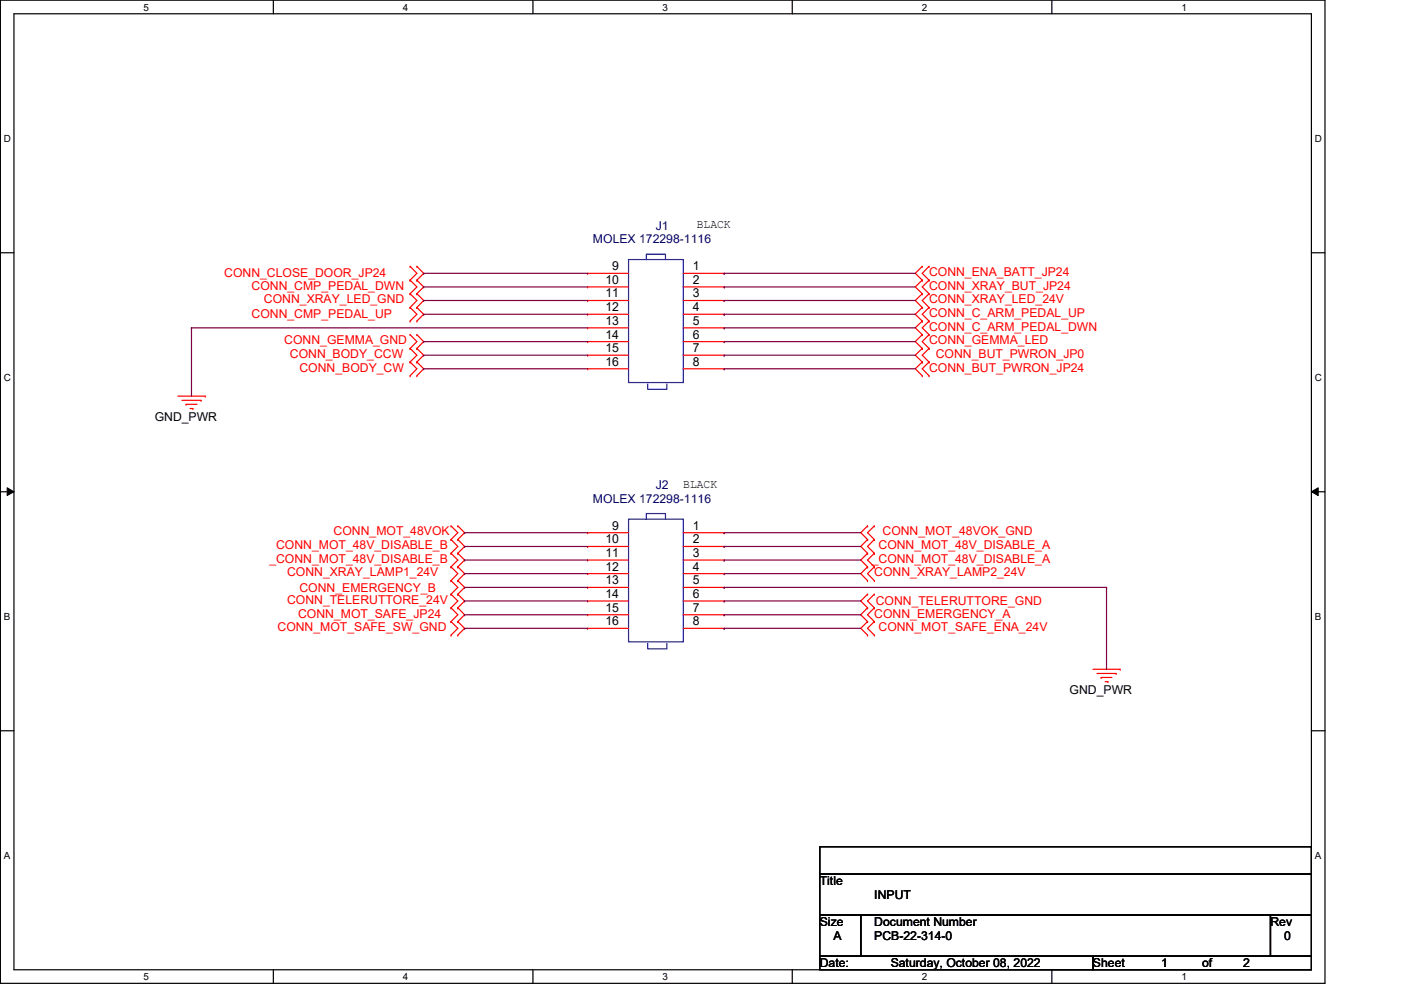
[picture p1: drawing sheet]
<svg xmlns="http://www.w3.org/2000/svg" width="297mm" height="210mm" viewBox="0 0 297 210" stroke-linecap="round" stroke-linejoin="round" font-family="sans-serif">
<path d="M.1 0h280.8v208.5h-280.8zM3 2.9h275v202.7h-275z" fill="none" stroke="#000" stroke-width=".25"/>
<g fill="#fff">
<path d="M30.4 .3h1.2v2.4h-1.2z"/>
<path d="M30.4 205.9h1.2v2.3h-1.2z"/>
</g>
<path d="M58 0v2.9M58 205.6v2.9" fill="none" stroke="#000" stroke-width=".25"/>
<g fill="#fff">
<path d="M85.4 .3h1.2v2.4h-1.2z"/>
<path d="M85.4 205.9h1.2v2.3h-1.2z"/>
</g>
<path d="M113 0v2.9M113 205.6v2.9" fill="none" stroke="#000" stroke-width=".25"/>
<g fill="#fff">
<path d="M140.5 .3h1.1v2.4h-1.1z"/>
<path d="M140.5 205.9h1.1v2.3h-1.1z"/>
</g>
<path d="M168 0v2.9M168 205.6v2.9" fill="none" stroke="#000" stroke-width=".25"/>
<g fill="#fff">
<path d="M195.4 .3h1.2v2.4h-1.2z"/>
<path d="M195.4 205.9h1.2v2.3h-1.2z"/>
</g>
<path d="M223 0v2.9M223 205.6v2.9" fill="none" stroke="#000" stroke-width=".25"/>
<g fill="#fff">
<path d="M250.5 .3h1.1v2.4h-1.1z"/>
<path d="M250.5 205.9h1.1v2.3h-1.1z"/>
<path d="M.8 28.2h1.5v2.4h-1.5z"/>
<path d="M278.8 28.2h1.4v2.4h-1.4z"/>
<path d="M.8 78.9h1.5v2.3h-1.5z"/>
<path d="M278.8 78.9h1.4v2.3h-1.4z"/>
</g>
<path d="M.1 53.6h2.9M278 53.6h2.9" fill="none" stroke="#000" stroke-width=".25"/>
<g fill="#fff">
<path d="M.8 129.6h1.4v2.3h-1.4z"/>
<path d="M278.8 129.6h1.3v2.3h-1.3z"/>
</g>
<path d="M.1 104.3h2.9M278 104.3h2.9" fill="none" stroke="#000" stroke-width=".25"/>
<path d="M1.5 103.4l1.5 .9-1.5 .8zM278 104.3l1.5-.9v1.7z" fill="#000"/>
<path d="M1.5 103.4l1.5 .9-1.5 .8zM278 104.3l1.5-.9v1.7z" fill="none" stroke="#000" stroke-width=".21"/>
<g fill="#fff">
<path d="M.8 180.3h1.4v2.3h-1.4z"/>
<path d="M278.8 180.3h1.3v2.3h-1.3z"/>
</g>
<path d="M.1 154.9h2.9M278 154.9h2.9M173.8 179.5h104.2v5.8h-104.2zM173.8 185.3h104.2v8.7h-104.2zM173.8 194h8.7v8.7h-8.7zM182.5 194h86.9v8.7h-86.9zM269.4 194h8.6v8.7h-8.6zM173.8 202.7h57.9v2.9h-57.9zM231.7 202.7h46.3v2.9h-46.3z" fill="none" stroke="#000" stroke-width=".25"/>
<g fill="none" stroke="#f00" stroke-width=".25">
<path d="M86.9 59.4h.1M86.9 56.5h.1M86.9 56.5l1.5 1.5-1.5 1.4M86.9 59.4l1.5 1.4-1.5 1.5M88.4 56.5h.1M88.4 59.4h.1M88.4 56.5l1.4 1.5-1.4 1.4M88.4 59.4l1.4 1.4-1.4 1.5M124.6 58h.1M124.6 58h8.7M144.9 58h8.6M153.5 58h.1"/>
<path d="M195.5 59.4h.1M195.5 56.5h.1M195.5 56.5l-1.4 1.5 1.4 1.4M195.5 59.4l-1.4 1.4 1.4 1.5M197 56.5h.1M197 59.4h.1M197 56.5l-1.5 1.5 1.5 1.4M197 59.4l-1.5 1.4 1.5 1.5M86.9 62.3h.1M86.9 65.2h.1M86.9 68.1h.1M86.9 73.9h.1"/>
<path d="M86.9 71h.1M86.9 76.8h.1M86.9 79.7h.1M86.9 62.3l1.5 1.4-1.5 1.5M86.9 65.2l1.5 1.4-1.5 1.5M86.9 71l1.5 1.4-1.5 1.5M86.9 73.9l1.5 1.4-1.5 1.5M86.9 76.8l1.5 1.4-1.5 1.5M88.4 62.3h.1M88.4 65.2h.1M88.4 68.1h.1M88.4 71h.1"/>
<path d="M88.4 73.9h.1M88.4 76.8h.1M88.4 79.7h.1M88.4 62.3l1.4 1.4-1.4 1.5M88.4 65.2l1.4 1.4-1.4 1.5M88.4 71l1.4 1.4-1.4 1.5M88.4 73.9l1.4 1.4-1.4 1.5M88.4 76.8l1.4 1.4-1.4 1.5M124.6 63.7h.1M124.6 69.5h.1M124.6 75.3h.1M124.6 60.8h.1"/>
<path d="M124.6 66.6h.1M124.6 72.4h.1M124.6 78.2h.1M124.6 63.7h8.7M124.6 69.5h8.7M124.6 75.3h8.7M124.6 60.8h8.7M124.6 66.6h8.7M124.6 72.4h8.7M124.6 78.2h8.7M144.9 63.7h8.6M144.9 69.5h8.6"/>
<path d="M144.9 75.3h8.6M144.9 60.8h8.6M144.9 66.6h8.6M144.9 72.4h8.6M144.9 78.2h8.6M153.5 63.7h.1M153.5 69.5h.1M153.5 75.3h.1M153.5 60.8h.1M153.5 66.6h.1M153.5 72.4h.1M153.5 78.2h.1"/>
<path d="M195.5 62.3h.1M195.5 65.2h.1M195.5 68.1h.1M195.5 71h.1M195.5 73.9h.1M195.5 76.8h.1M195.5 79.7h.1M195.5 62.3l-1.4 1.4 1.4 1.5M195.5 65.2l-1.4 1.4 1.4 1.5M195.5 68.1l-1.4 1.4 1.4 1.5M195.5 71l-1.4 1.4 1.4 1.5M195.5 73.9l-1.4 1.4 1.4 1.5"/>
<path d="M195.5 76.8l-1.4 1.4 1.4 1.5M197 62.3h.1M197 65.2h.1M197 68.1h.1M197 71h.1M197 73.9h.1M197 76.8h.1M197 79.7h.1M197 62.3l-1.5 1.4 1.5 1.5M197 65.2l-1.5 1.4 1.5 1.5M197 68.1l-1.5 1.4 1.5 1.5M197 71l-1.5 1.4 1.5 1.5"/>
<path d="M197 73.9l-1.5 1.4 1.5 1.5M197 76.8l-1.5 1.4 1.5 1.5M37.7 84h5.8M38.6 84.9h4M39.5 85.7h.1M39.5 85.7h2.3M40.3 86.6h.6M40.9 86.6h.1M42.6 84.9h.1M43.5 84h.1M95.6 114.4h.1M95.6 111.5h.1"/>
<path d="M95.6 117.3h.1M95.6 111.5l1.5 1.4-1.5 1.5M95.6 114.4l1.5 1.5-1.5 1.4M95.6 117.3l1.5 1.4-1.5 1.5M97.1 111.5h.1M97.1 114.4h.1M97.1 117.3h.1M97.1 111.5l1.4 1.4-1.4 1.5M97.1 114.4l1.4 1.5-1.4 1.4M97.1 117.3l1.4 1.4-1.4 1.5M124.6 112.9h.1M124.6 118.7h.1"/>
<path d="M124.6 115.9h.1M124.6 112.9h8.7M124.6 118.7h8.7M124.6 115.9h8.7M144.9 112.9h8.6M144.9 118.7h8.6M144.9 115.9h8.6M153.5 112.9h.1M153.5 118.7h.1M153.5 115.9h.1M183.9 114.4h.1M183.9 111.5h.1"/>
<path d="M183.9 117.3h.1M183.9 111.5l-1.4 1.4 1.4 1.5M183.9 114.4l-1.4 1.5 1.4 1.4M183.9 117.3l-1.4 1.4 1.4 1.5M185.4 111.5h.1M185.4 114.4h.1M185.4 117.3h.1M185.4 111.5l-1.5 1.4 1.5 1.5M185.4 114.4l-1.5 1.5 1.5 1.4M185.4 117.3l-1.5 1.4 1.5 1.5M95.6 120.2h.1M95.6 123.1h.1"/>
<path d="M95.6 126h.1M95.6 128.9h.1M95.6 131.8h.1M95.6 134.7h.1M95.6 120.2l1.5 1.4-1.5 1.5M95.6 123.1l1.5 1.4-1.5 1.5M95.6 126l1.5 1.4-1.5 1.5M95.6 128.9l1.5 1.4-1.5 1.5M95.6 131.8l1.5 1.4-1.5 1.5M97.1 120.2h.1M97.1 123.1h.1M97.1 126h.1"/>
<path d="M97.1 128.9h.1M97.1 131.8h.1M97.1 134.7h.1M97.1 120.2l1.4 1.4-1.4 1.5M97.1 123.1l1.4 1.4-1.4 1.5M97.1 126l1.4 1.4-1.4 1.5M97.1 128.9l1.4 1.4-1.4 1.5M97.1 131.8l1.4 1.4-1.4 1.5M124.6 124.5h.1M124.6 130.3h.1M124.6 121.6h.1M124.6 127.4h.1"/>
<path d="M124.6 133.2h.1M124.6 124.5h8.7M124.6 130.3h8.7M124.6 121.6h8.7M124.6 127.4h8.7M124.6 133.2h8.7M144.9 124.5h8.6M144.9 130.3h8.6M144.9 121.6h8.6M144.9 127.4h8.6M144.9 133.2h8.6M153.5 124.5h.1"/>
<path d="M153.5 130.3h.1M153.5 121.6h.1M153.5 127.4h.1M153.5 133.2h.1M183.9 120.2h.1M183.9 123.1h.1M183.9 126h.1M183.9 128.9h.1M183.9 131.8h.1M183.9 134.7h.1M183.9 120.2l-1.4 1.4 1.4 1.5M183.9 126l-1.4 1.4 1.4 1.5"/>
<path d="M183.9 128.9l-1.4 1.4 1.4 1.5M183.9 131.8l-1.4 1.4 1.4 1.5M185.4 120.2h.1M185.4 123.1h.1M185.4 128.9h.1M185.4 126h.1M185.4 131.8h.1M185.4 134.7h.1M185.4 120.2l-1.5 1.4 1.5 1.5M185.4 126l-1.5 1.4 1.5 1.5M185.4 128.9l-1.5 1.4 1.5 1.5M185.4 131.8l-1.5 1.4 1.5 1.5"/>
<path d="M231.7 141.9h5.8M232.6 142.8h4M233.5 143.6h.1M233.5 143.6h2.3M234.3 144.5h.6M234.9 144.5h.1M236.6 142.8h.1M237.5 141.9h.1"/>
</g>
<path d="M133.3 55h11.6v26.1h-11.6zM137 55v-1.1h4.1v1.1M137.3 81.4v1.1h4.1v-1.1M133.3 110.1h11.6v26h-11.6zM137 110.1v-1.2h4.1v1.2M137.3 136.4v1.2h4.1v-1.2" fill="none" stroke="#00f" stroke-width=".25"/>
<g fill="none" stroke="#800040" stroke-width=".25">
<path d="M89.8 58h.1M89.8 58h34.8M153.5 58h.1M153.5 58h40.6M40.6 69.5h.1M40.6 69.5v14.5M40.6 69.5h84M89.8 60.8h.1M89.8 63.7h.1M89.8 66.6h.1M89.8 72.4h.1M89.8 75.3h.1"/>
<path d="M89.8 78.2h.1M89.8 60.8h34.8M89.8 63.7h34.8M89.8 66.6h34.8M89.8 72.4h34.8M89.8 75.3h34.8M89.8 78.2h34.8M153.5 60.8h.1M153.5 63.7h.1M153.5 66.6h.1M153.5 69.5h.1M153.5 72.4h.1"/>
<path d="M153.5 75.3h.1M153.5 78.2h.1M153.5 60.8h40.6M153.5 63.7h40.6M153.5 66.6h40.6M153.5 69.5h40.6M153.5 72.4h40.6M153.5 75.3h40.6M153.5 78.2h40.6M98.5 112.9h.1M98.5 115.9h.1M98.5 118.7h.1"/>
<path d="M98.5 112.9h26.1M98.5 115.9h26.1M98.5 118.7h26.1M153.5 112.9h.1M153.5 115.9h.1M153.5 118.7h.1M153.5 112.9h29M153.5 115.9h29M153.5 118.7h29M98.5 121.6h.1M98.5 124.5h.1M98.5 127.4h.1"/>
<path d="M98.5 130.3h.1M98.5 133.2h.1M98.5 121.6h26.1M98.5 124.5h26.1M98.5 127.4h26.1M98.5 130.3h26.1M98.5 133.2h26.1M153.5 121.6h.1M153.5 124.5h.1M153.5 127.4h.1M153.5 130.3h.1M153.5 133.2h.1"/>
<path d="M153.5 121.6h29M153.5 124.5h81.1M153.5 127.4h29M153.5 130.3h29M153.5 133.2h29M234.6 124.5h.1M234.6 124.5v17.4"/>
</g>
<g font-size="2.6" fill="#000080">
<text x="125.7" y="51.6">MOLEX 172298-1116</text>
<text x="139.1" y="48.7">J1</text>
<text x="125.7" y="106.6">MOLEX 172298-1116</text>
<text x="139.1" y="103.7">J2</text>
</g>
<g font-size="2.6">
<text x="147.7" y="48.4">BLACK</text>
<text x="129.8" y="57.3">9</text>
<text x="146.9" y="57.3">1</text>
<text x="128.4" y="63.1">11</text>
<text x="128.4" y="60.2">10</text>
<text x="128.4" y="66">12</text>
<text x="146.9" y="63.1">3</text>
<text x="146.9" y="60.2">2</text>
<text x="146.9" y="66">4</text>
<text x="128.4" y="68.9">13</text>
<text x="128.4" y="71.8">14</text>
<text x="146.9" y="68.9">5</text>
<text x="146.9" y="71.8">6</text>
<text x="128.4" y="74.7">15</text>
<text x="128.4" y="77.6">16</text>
<text x="146.9" y="74.7">7</text>
<text x="146.9" y="77.6">8</text>
<text x="32.8" y="89.2">GND_PWR</text>
<text x="144.9" y="103.5">BLACK</text>
<text x="129.8" y="112.3">9</text>
<text x="146.9" y="112.3">1</text>
<text x="128.4" y="118.1">11</text>
<text x="128.4" y="115.2">10</text>
<text x="146.9" y="118.1">3</text>
<text x="146.9" y="115.2">2</text>
<text x="128.4" y="123.9">13</text>
<text x="128.4" y="121">12</text>
<text x="146.9" y="123.9">5</text>
<text x="146.9" y="121">4</text>
<text x="128.4" y="129.7">15</text>
<text x="128.4" y="126.8">14</text>
<text x="146.9" y="129.7">7</text>
<text x="146.9" y="126.8">6</text>
<text x="128.4" y="132.6">16</text>
<text x="146.9" y="132.6">8</text>
<text x="226.8" y="147.2">GND_PWR</text>
<text x="173.8" y="187.7">Title</text>
<text x="185.4" y="190.6">INPUT</text>
<text x="173.8" y="196.3">Size</text>
<text x="185.4" y="196.3">Document Number</text>
<text x="269.4" y="196.3">Rev</text>
<text x="176.7" y="199.3">A</text>
<text x="185.4" y="199.3">PCB-22-314-0</text>
<text x="272.2" y="199.3">0</text>
<text x="173.8" y="205.1">Date:</text>
<text x="188.8" y="205.1">Saturday, October 08, 2022</text>
<text x="231.7" y="205.1">Sheet</text>
<text x="246.2" y="205.1">1</text>
<text x="254.9" y="205.1">of</text>
<text x="263.6" y="205.1">2</text>
</g>
<g font-size="2.6" fill="#f00">
<text x="47.5" y="58.8">CONN_CLOSE_DOOR_JP24</text>
<text x="197" y="58.5">CONN_ENA_BATT_JP24</text>
<text x="53.3" y="61.4">CONN_CMP_PEDAL_DWN</text>
<text x="56" y="64.3">CONN_XRAY_LED_GND</text>
<text x="197" y="61.4">CONN_XRAY_BUT_JP24</text>
<text x="197" y="64.3">CONN_XRAY_LED_24V</text>
<text x="53.3" y="67.5">CONN_CMP_PEDAL_UP</text>
<text x="197" y="67.2">CONN_C_ARM_PEDAL_UP</text>
<text x="197" y="70.1">CONN_C_ARM_PEDAL_DWN</text>
<text x="60.3" y="73">CONN_GEMMA_GND</text>
<text x="61.5" y="75.9">CONN_BODY_CCW</text>
<text x="197" y="73">CONN_GEMMA_LED</text>
<text x="198.4" y="75.9">CONN_BUT_PWRON_JP0</text>
<text x="63.5" y="78.8">CONN_BODY_CW</text>
<text x="197" y="78.8">CONN_BUT_PWRON_JP24</text>
<text x="70.7" y="113.5">CONN_MOT_48VOK</text>
<text x="187.1" y="113.5">CONN_MOT_48VOK_GND</text>
<text x="57.1" y="119.3">_CONN_MOT_48V_DISABLE_B</text>
<text x="58.5" y="116.5">CONN_MOT_48V_DISABLE_B</text>
<text x="184.8" y="119.3">_CONN_MOT_48V_DISABLE_A</text>
<text x="186.3" y="116.5">CONN_MOT_48V_DISABLE_A</text>
<text x="60.9" y="122.2">CONN_XRAY_LAMP1_24V</text>
<text x="63.5" y="125.4">CONN_EMERGENCY_B</text>
<text x="185.4" y="122.2">CONN_XRAY_LAMP2_24V</text>
<text x="60.9" y="128">CONN_TELERUTTORE_24V</text>
<text x="63.2" y="130.9">CONN_MOT_SAFE_JP24</text>
<text x="185.4" y="130.9">CONN_EMERGENCY_A</text>
<text x="185.7" y="128.3">CONN_TELERUTTORE_GND</text>
<text x="58.8" y="133.8">CONN_MOT_SAFE_SW_GND</text>
<text x="186.3" y="133.8">CONN_MOT_SAFE_ENA_24V</text>
</g>
<g font-size="2.1">
<text x="30.4" y="2.2">5</text>
<text x="85.4" y="2.2">4</text>
<text x="140.5" y="2.2">3</text>
<text x="195.4" y="2.2">2</text>
<text x="250.5" y="2.2">1</text>
<text x=".8" y="30.1">D</text>
<text x="278.8" y="30.1">D</text>
<text x=".8" y="80.8">C</text>
<text x="278.8" y="80.8">C</text>
<text x=".8" y="131.5">B</text>
<text x="278.8" y="131.5">B</text>
<text x=".8" y="182.2">A</text>
<text x="278.8" y="182.2">A</text>
<text x="30.4" y="207.8">5</text>
<text x="85.4" y="207.8">4</text>
<text x="140.5" y="207.8">3</text>
<text x="195.4" y="207.8">2</text>
<text x="250.5" y="207.8">1</text>
</g>
</svg>
